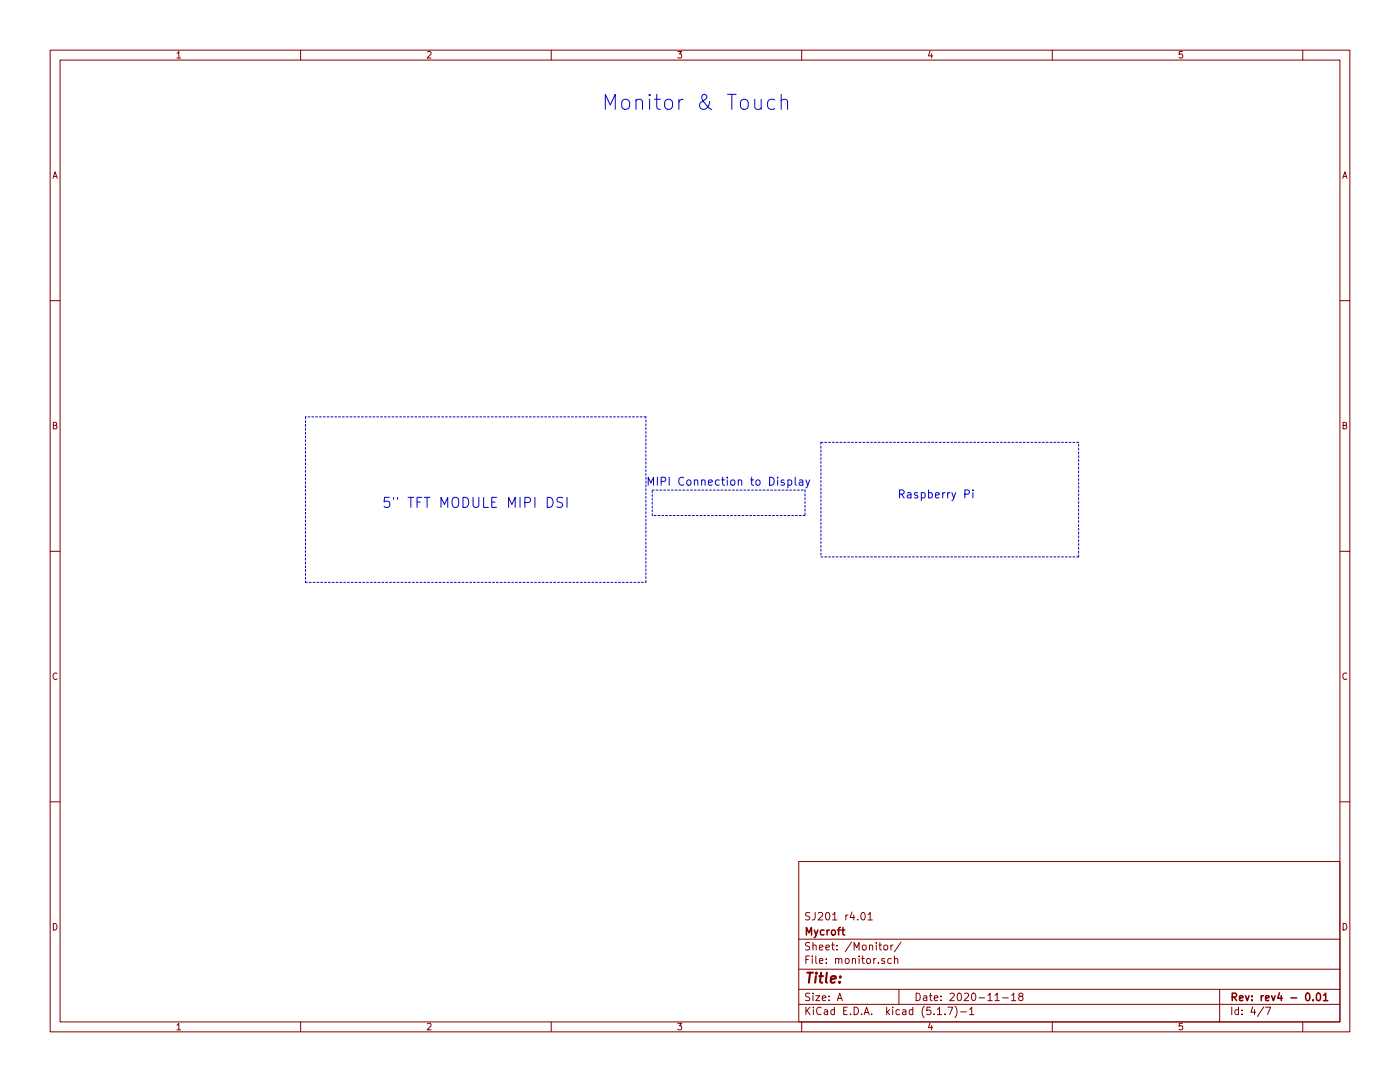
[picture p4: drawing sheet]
<svg xmlns="http://www.w3.org/2000/svg" width="279mm" height="216mm" viewBox="0 0 279 216" stroke-linecap="round" stroke-linejoin="round" font-family="sans-serif">
<g fill="none" stroke="#840000" stroke-width=".2">
<path d="M10 10h259.4v195.9h-259.4zM12 12h255.4v191.9h-255.4zM60 10v2M110 10v2M160 10v2M210 10v2M260 10v2M10 60h2M267.4 60h2M10 110h2M267.4 110h2M10 160h2"/>
<path d="M267.4 160h2M159.4 171.9h108v32h-108zM159.4 197.4h108M159.4 193.4h108M159.4 187.4h108M167.1 199.7l.5-1.5 .5 1.5M167.2 199.2h.8M172 182.2l.2-.1a.8 .8 0 0 1 .5 .7 .8 .8 0 0 1-.5 .8l-.2-.2-.2-.4zM173.2 182.5l.5-.4v1.5M173.2 183.6h.9M175.4 188.6h.5M175.6 188.1v1.3l.3 .2"/>
<path d="M176.5 188.7l.2-.1 .4 .1v.7l-.2 .2-.4-.2zM176.5 191.3a.37 .37 0 0 0-.6 .2l.1 .2 .5 .1 .1 .2-.2 .3-.5-.1M177.8 188.6v1M177.9 191.3h-.5l-.2 .2v.6l.2 .2 .5-.1M178.2 188.6l-.4 .2M178.5 191.4l.1-.1a.37 .37 0 0 1 .6 .2v.8M178.5 190.8v1.5M179.4 197.4v3M179.8 188l-1.3 1.9M198.6 199.7h.8M200.1 199.1h1.1M201.9 198.6l.4-.4v1.5"/>
<path d="M201.9 199.7h.8M203.6 198.8l-.3-.3 .1-.2 .2-.1h.4l.2 .3-.1 .2-.5 .1-.3 .3 .1 .4 .2 .2h.3l.3-.3-.1-.4-.2-.2M243.4 197.4v6.5M60 203.9v2M110 203.9v2M159.4 200.4h108M160 203.9v2M187.1 202.5h.8M188.6 202.3v.2M189.2 201h.9l-.6 1.5M190.6 200.8a1.71 1.71 0 0 1 0 2.2M191.7 201.9h1.2"/>
<path d="M193.5 201.4l.4-.4v1.5M193.5 202.5h.9M210 203.9v2M252.2 200.9l-1.2 1.9M252.6 201h1l-.6 1.5M260 203.9v2"/>
</g>
<path d="M260.8 198.2h.1a.8 .8 0 0 1 .5 .7 .8 .8 0 0 1-.5 .8 .97 .97 0 0 1-.1-1.5zM262.1 199.5v.2M262.8 198.3l.3-.1a.86 .86 0 0 1 .1 1.5l-.4-.3zM264.1 198.6l.5-.4v1.5M264.1 199.7h.9" fill="none" stroke="#840000" stroke-width=".3"/>
<path d="M61 83.2v33M128.9 83.2h-67.9M130.2 97.8h30.5M160.7 97.8v5.1M163.8 88.3v22.8M215.3 88.3h-51.5M61 116.2h67.9M128.9 116.2v-33M130.2 102.9v-5.1M160.7 102.9h-30.5M163.8 111.1h51.5M215.3 111.1v-22.8" fill="none" stroke="#0000c2" stroke-width=".2" stroke-dasharray=".4 .4"/>
<g fill="none" stroke="#0000c2" stroke-width=".2">
<path d="M150.6 19.8v1.6l.2 .3a.81 .81 0 0 0 1.1-.2M151.9 19.8v2M154.6 20l-.3-.2h-.5l-.3 .2-.3 .4v.8l.3 .5 .3 .1h.5l.3-.1M155.9 18.8v3M155.9 20.1a.74 .74 0 0 1 1.3 .1v1.6M109.2 99.2a1.02 1.02 0 0 1 1.2 1 1.02 1.02 0 0 1-1.2 1zM112.3 99.3a.87 .87 0 0 0-1.1 .1v.2a.45 .45 0 0 0 .3 .6l.6 .2a.48 .48 0 0 1 .2 .5 .48 .48 0 0 1-.4 .3l-.7-.1M113.2 99.2v2M156.5 95.8h-.4l-.2 .2 .1 .2 .5 .2v.3h-.6M157.3 95.8h.4l.3 .3-.1 .6h-.6M157.3 95.8v1.6M158.7 95.2v1.4l.2 .2"/>
<path d="M159.5 95.8h.6l.1 1M160.2 96.1l-.5 .1a.31 .31 0 0 0-.2 .3 .31 .31 0 0 0 .2 .3l.5-.1M160.8 95.8l.4 1M161.6 95.8l-.5 1.4-.3 .2M192.6 98.6l.7-.1 .2-.2-.1-.4-.2-.1h-.6v1.6M194.2 97.8v.1M194.2 98.3v1.1"/>
</g>
<text font-size="4.2" fill="#0000c2" x="120" y="22">Monitor &amp; Touch</text>
<text font-size="2.8" fill="#0000c2" x="76.2" y="101.3">5&quot; TFT MODULE MIPI DSI</text>
<text font-size="2.8" fill="#840000" x="160.4" y="196.2">Title:</text>
<g font-size="2.2" fill="#0000c2">
<text x="128.9" y="96.9">MIPI Connection to Display</text>
<text x="179.1" y="99.4">Raspberry Pi</text>
</g>
<g font-size="2.1" fill="#840000">
<text x="160.4" y="183.6">SJ201 r4.01</text>
<text x="160.4" y="189.6">Sheet: /Monitor/</text>
<text x="160.4" y="186.6">Mycroft</text>
<text x="160.4" y="192.3">File: monitor.sch</text>
<text x="160.4" y="202.5">KiCad E.D.A. kicad (5.1.7)-1</text>
<text x="160.4" y="199.7">Size: A</text>
<text x="182.4" y="199.7">Date: 2020-11-18</text>
<text x="245.4" y="199.7">Rev: rev4 - 0.01</text>
<text x="245.4" y="202.5">Id: 4/7</text>
</g>
<g font-size="1.8" fill="#840000">
<text x="35" y="11.6">1</text>
<text x="85" y="11.6">2</text>
<text x="135" y="11.6">3</text>
<text x="185" y="11.6">4</text>
<text x="235" y="11.6">5</text>
<text x="10.4" y="35.6">A</text>
<text x="267.8" y="35.6">A</text>
<text x="10.4" y="85.6">B</text>
<text x="267.8" y="85.6">B</text>
<text x="10.4" y="135.6">C</text>
<text x="267.8" y="135.6">C</text>
<text x="10.4" y="185.6">D</text>
<text x="267.8" y="185.6">D</text>
<text x="35" y="205.5">1</text>
<text x="85" y="205.5">2</text>
<text x="135" y="205.5">3</text>
<text x="185" y="205.5">4</text>
<text x="235" y="205.5">5</text>
</g>
</svg>
